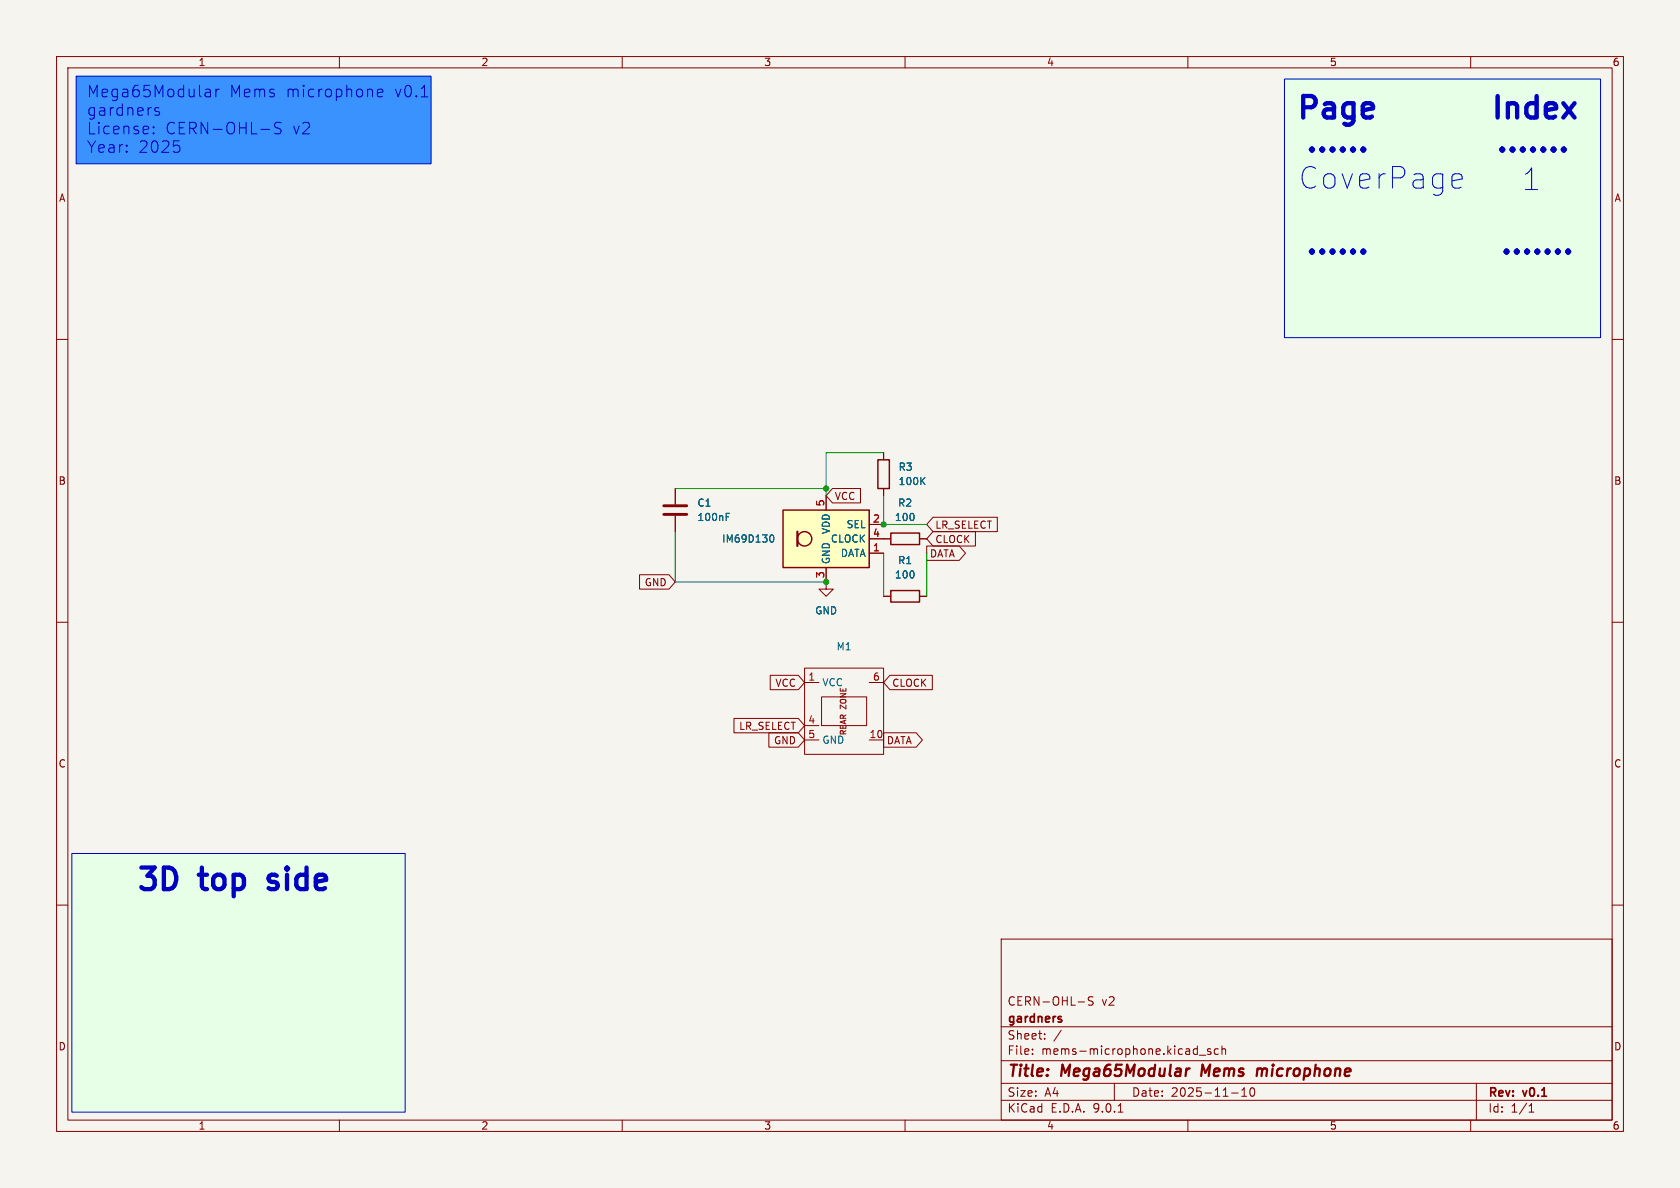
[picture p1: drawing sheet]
<svg xmlns="http://www.w3.org/2000/svg" width="297mm" height="210mm" viewBox="0 0 297 210" stroke-linecap="round" stroke-linejoin="round" font-family="sans-serif">
<path d="M0 0h297v210h-297z" fill="#f5f4ef" stroke="#f5f4ef" stroke-width=".18"/>
<g fill="none" stroke="#840000" stroke-width=".18">
<path d="M10 10h277v190h-277zM12 12h273v186h-273zM60 10v2M110 10v2M160 10v2M210 10v2M260 10v2M10 60h2M285 60h2M10 110h2M285 110h2M10 160h2"/>
<path d="M177 166h108v32h-108zM190.6 177.1h1.1M193.2 176.3l-.5-.1-.2 .1v.5l.6 .3 .1 .3-.2 .3-.6-.1M285 160h2M60 198v2M110 198v2M160 198v2M177 194.5h108M177 191.5h108M177 187.5h108M177 181.5h108M182.5 186.3v.1"/>
<path d="M182.5 185.5v.1M184.7 183.6v.1M184.7 182.8v.1M187.6 182.1l-1.3 2M197 191.5v3M197.7 196.6h.8M210 198v2M212 186.5h1.2M214 185.5l-.3-.1-.2 .2v.2l.5 .2v.3h-.5M215.4 185.5l-.4-.1-.3 .3v.4l.1 .2h.6M216 185.5l.2-.1 .4 .1 .1 .9M216 184.9v1.5"/>
<path d="M217.7 193.2h1.2M219.5 193.8h.9M219.5 192.7l.5-.4v1.5M221.1 192.4l.2-.1a.81 .81 0 0 1 .6 .6 .81 .81 0 0 1-.3 .8l-.1 .1a.81 .81 0 0 1-.4-1.4zM260 198v2M261 191.5v6.5M270.3 196.6h.9M270.3 195.5l.4-.4v1.5"/>
</g>
<path d="M210.3 188.9l-.5 .2M212.6 188.2l-.3 2M222.3 188.9l-.1 1.3M223.1 189a.57 .57 0 0 0-.8 .1M223.1 189.2l-.1 1" fill="none" stroke="#840000" stroke-width=".4"/>
<path d="M187.5 179.7l.1 .1M187.5 180.2l.2 .2-.2 .3" fill="none" stroke="#840000" stroke-width=".3"/>
<path d="M13.5 13.5h62.7v15.5h-62.7z" fill="#3a92ff"/>
<g fill="#e6ffe6">
<path d="M12.7 150.9h58.9v45.7h-58.9z"/>
<path d="M227.1 14h55.9v45.7h-55.9z"/>
</g>
<path d="M117.3 89.4h4.1M117.3 90.9h4.1" fill="none" stroke="#840000" stroke-width=".51"/>
<path d="M119.4 86.4v2.8M119.4 91.2v2.8M146 102.9v1.2h1.3l-1.3 1.3-1.2-1.3h1.2M146 102.9h.1" fill="none" stroke="#840000" stroke-width=".18"/>
<path d="M128.4 91.4h.4M128.4 90.7h.6" fill="none" stroke="#006464" stroke-width=".18"/>
<path d="M138.4 90.2h15.3v10.1h-15.3z" fill="#ffffc2"/>
<g fill="none" stroke="#840000" stroke-width=".25">
<path d="M138.4 90.2h15.3v10.1h-15.3zM155.2 81.3h2v5.1h-2zM157.5 94.2h5.1v2.1h-5.1zM157.5 104.4h5.1v2h-5.1z"/>
<circle cx="142.2" cy="95.2" r="1.27"/>
</g>
<path d="M141 94v2.5" fill="none" stroke="#840000" stroke-width=".38"/>
<g fill="none" stroke="#840000" stroke-width=".18">
<path d="M119.4 86.4v2.8M119.4 91.2v2.8M146 87.6v2.6M147.2 86.4h4.9v2.5h-4.9l-1.2-1.3zM153.7 92.7h2.5M153.7 95.3h3.8M153.7 97.8h2.5M156.2 80v1.3M156.2 86.4v1.2M162.6 95.3h1.2M163.8 96.5h5.8l1.1 1.3-1.1 1.3h-5.8zM164.9 94h7.5v2.5h-7.5l-1.1-1.2z"/>
<path d="M164.9 91.4h11.4v2.6h-11.4l-1.1-1.3zM113.1 101.6h5.2l1.1 1.3-1.1 1.2h-5.2zM136.2 119.4h4.9l1.1 1.3-1.1 1.2h-4.9zM142.2 118.1h14v15.3h-14zM146 102.9h.1M146 100.3v2.6M156.2 105.4h1.3M157.3 119.4h7.5v2.5h-7.5l-1.1-1.2zM162.6 105.4h1.2M129.8 127h11.3l1.1 1.3-1.1 1.2h-11.3zM135.9 129.5h5.2l1.1 1.3-1.1 1.3h-5.2zM142.2 120.7h2.6"/>
<path d="M142.2 128.3h2.6M142.2 130.8h2.6M145.2 123.2h8v5.1h-8zM153.7 120.7h2.5M153.7 130.8h2.5M156.2 129.5h5.8l1.1 1.3-1.1 1.3h-5.8z"/>
</g>
<path d="M128.4 91.4h.4M128.4 90.7h.6M136.3 94.6h.1a.68 .68 0 0 1 .4 .6 .68 .68 0 0 1-.4 .6h-.1M163 84.9l.5 .8M163.5 84.4l-.7 .7" fill="none" stroke="#006464" stroke-width=".18"/>
<path d="M119.4 86.4h26.6M119.4 94v8.9h26.6M156.2 87.6v5.1h7.6M156.2 97.8v7.6M156.2 80h-10.2v7.6M163.8 97.8v7.6" fill="none" stroke="#009600" stroke-width=".18"/>
<g fill="none" stroke="#0000c2" stroke-width=".76">
<path d="M264.8 17v3.8M266.6 18.2v2.6M266.6 18.6a.95 .95 0 0 1 1.6 .2v2M271.7 18.4l-.4-.2h-.7l-.6 .4-.2 .4v1.1l.4 .5 .4 .2h.7l.4-.2M271.7 17v3.8M273.3 19.5l1.8-.4-.2-.7-.3-.2h-.8l-.3 .2-.2 .4v1.4l.2 .4 .3 .2h.8l.3-.2M276.4 18.2l2 2.6M278.4 18.2l-2 2.6M241 26.3l.2 .1-.2 .2M241 26.3l-.2 .1 .2 .2M241 26.3v.3M276.5 26.3l.1 .1-.1 .2"/>
<path d="M276.5 26.3l-.2 .1 .2 .2M276.5 26.3v.3M241 44.3v.4M241 44.3l.2 .2-.2 .2M241 44.3l-.2 .2 .2 .2M277.2 44.3l.2 .2-.2 .2M277.2 44.3l-.2 .2 .2 .2M277.2 44.3v.4"/>
</g>
<g fill="none" stroke="#0000c2" stroke-width=".18">
<path d="M13.5 13.5h62.7v15.5h-62.7zM27.6 19l-.3 .3 .1 .3 .7 .2 .1 .3-.3 .3-.6-.1M27.9 19l.2 .1M36.5 15.8l.6 .1 .1 1.2M37.2 17l-.7 .1M37.2 16.2l-.7 .1M38.2 15.8v1.3M38.8 15.8a.52 .52 0 0 0-.6 .3M66.7 16.4l1-.2-.1-.3-.6-.1-.3 .2 .1 1 .2 .1 .6-.1M74.5 17.1h1.1M227.1 14h55.9v45.7h-55.9zM27.1 23.5l.1 .1-.1 .1"/>
<path d="M27.1 23.5l-.1 .1 .1 .1M27.1 22.4v.2M27.1 23.5v.2M27.1 22.4l.1 .1-.1 .1M27.1 22.4l-.1 .1 .1 .1M31.4 25.7l.4 .4v.4l-.4 .4M46.1 22.9h1.6M49.7 21.7l-.8-.1a.49 .49 0 0 0-.4 .5 .49 .49 0 0 0 .4 .5 .74 .74 0 0 1 .8 .5 .52 .52 0 0 1-.4 .6l-.8-.1M257.2 30.7h.8l.3 .2 .2 .7-1.8 .4M258.3 33.1l-.3 .2h-.8M12.7 150.9h58.9v45.7h-58.9z"/>
</g>
<g fill="#009600" stroke="#009600" stroke-width=".18">
<circle cx="146" cy="102.9" r=".46"/>
<circle cx="146" cy="86.4" r=".46"/>
<circle cx="156.2" cy="92.7" r=".46"/>
</g>
<g font-size="5.3" fill="#0000c2">
<text x="228.7" y="22.1">Page</text>
<text x="230.3" y="27.9">......</text>
<text x="263.9" y="27.9">.......</text>
<text x="229.6" y="33.6">CoverPage</text>
<text x="269.1" y="33.9">1</text>
<text x="230.3" y="46">......</text>
<text x="264.7" y="46">.......</text>
<text x="23.7" y="158.5">3D</text>
<text x="35.5" y="158.5">top</text>
<text x="49" y="158.5">side</text>
</g>
<g font-size="2.8" fill="#0000c2">
<text x="15.2" y="17.5">Mega65Modular</text>
<text x="40.4" y="17.5">Mems</text>
<text x="50.5" y="17.5">microphone</text>
<text x="69.7" y="17.5">v0.1</text>
<text x="15.2" y="20.8">gardners</text>
<text x="15.2" y="24">License:</text>
<text x="15.2" y="27.3">Year:</text>
<text x="24.4" y="27.3">2025</text>
<text x="29.1" y="24">CERN-OHL-S</text>
<text x="51.6" y="24">v2</text>
</g>
<g font-size="2.8" fill="#840000">
<text x="178" y="190.9">Title:</text>
<text x="187.7" y="190.9">Mega65Modular</text>
<text x="213.2" y="190.9">Mems</text>
<text x="223.8" y="190.9">microphone</text>
</g>
<g font-size="2.1" fill="#840000">
<text x="178" y="178">CERN-OHL-S</text>
<text x="194.7" y="178">v2</text>
<text x="178" y="184">Sheet:</text>
<text x="178" y="181.2">gardners</text>
<text x="178" y="186.7">File:</text>
<text x="184.1" y="186.7">mems-microphone.kicad_sch</text>
<text x="178" y="196.9">KiCad</text>
<text x="178" y="194.1">Size:</text>
<text x="184.7" y="194.1">A4</text>
<text x="185.7" y="196.9">E.D.A.</text>
<text x="193.3" y="196.9">9.0.1</text>
<text x="200" y="194.1">Date:</text>
<text x="207" y="194.1">2025-11-10</text>
<text x="263" y="194.3">Rev:</text>
<text x="263" y="196.9">Id:</text>
<text x="267.1" y="196.9">1/1</text>
<text x="269.4" y="194.3">v0.1</text>
</g>
<g font-size="1.8" fill="#840000">
<text x="35" y="11.9">1</text>
<text x="85" y="11.9">2</text>
<text x="135" y="11.9">3</text>
<text x="185" y="11.9">4</text>
<text x="235" y="11.9">5</text>
<text x="285" y="11.9">6</text>
<text x="10.3" y="35.9">A</text>
<text x="285.3" y="35.9">A</text>
<text x="10.3" y="85.9">B</text>
<text x="147.5" y="88.6">VCC</text>
<text x="285.3" y="85.9">B</text>
<text x="165.3" y="93.7">LR_SELECT</text>
<text x="164.3" y="98.7">DATA</text>
<text x="165.3" y="96.2">CLOCK</text>
<text x="113.9" y="103.8">GND</text>
<text x="137" y="121.6">VCC</text>
<text x="157.6" y="121.6">CLOCK</text>
<text x="130.6" y="129.2">LR_SELECT</text>
<text x="136.7" y="131.8">GND</text>
<text x="156.7" y="131.8">DATA</text>
<text x="10.3" y="135.9">C</text>
<text x="285.3" y="135.9">C</text>
<text x="10.3" y="185.9">D</text>
<text x="285.3" y="185.9">D</text>
<text x="35" y="199.9">1</text>
<text x="85" y="199.9">2</text>
<text x="135" y="199.9">3</text>
<text x="185" y="199.9">4</text>
<text x="235" y="199.9">5</text>
<text x="285" y="199.9">6</text>
</g>
<g font-size="1.8" fill="#006464">
<text x="158.8" y="83.4">R3</text>
<text x="123.2" y="89.8">C1</text>
<text x="158.7" y="89.8">R2</text>
<text x="158.8" y="86">100K</text>
<text x="123.2" y="92.3">100nF</text>
<text x="146.9" y="94.5" transform="rotate(-90 146.9 94.5)">VDD</text>
<text x="149.6" y="93.6">SEL</text>
<text x="158.1" y="92.3">100</text>
<text x="127.6" y="96.1">IM69D130</text>
<text x="146.8" y="96.1">CLOCK</text>
<text x="146.9" y="99.8" transform="rotate(-90 146.9 99.8)">GND</text>
<text x="148.5" y="98.7">DATA</text>
<text x="158.7" y="99.9">R1</text>
<text x="158.1" y="102.5">100</text>
<text x="144" y="108.8">GND</text>
<text x="147.8" y="115.2">M1</text>
<text x="145.3" y="121.5">VCC</text>
<text x="145.3" y="131.7">GND</text>
</g>
<g font-size="1.8" fill="#a90000">
<text x="145.8" y="89.6" transform="rotate(-90 145.8 89.6)">5</text>
<text x="154.2" y="92.5">2</text>
<text x="154.2" y="95">4</text>
<text x="154.2" y="97.5">1</text>
<text x="145.8" y="102.3" transform="rotate(-90 145.8 102.3)">3</text>
<text x="142.8" y="120.4">1</text>
<text x="154.2" y="120.4">6</text>
<text x="142.8" y="128">4</text>
<text x="142.8" y="130.6">5</text>
<text x="153.6" y="130.6">10</text>
</g>
<text font-size="1.4" fill="#840000" x="149.8" y="130.1" transform="rotate(-90 149.8 130.1)">REAR ZONE</text>
</svg>
